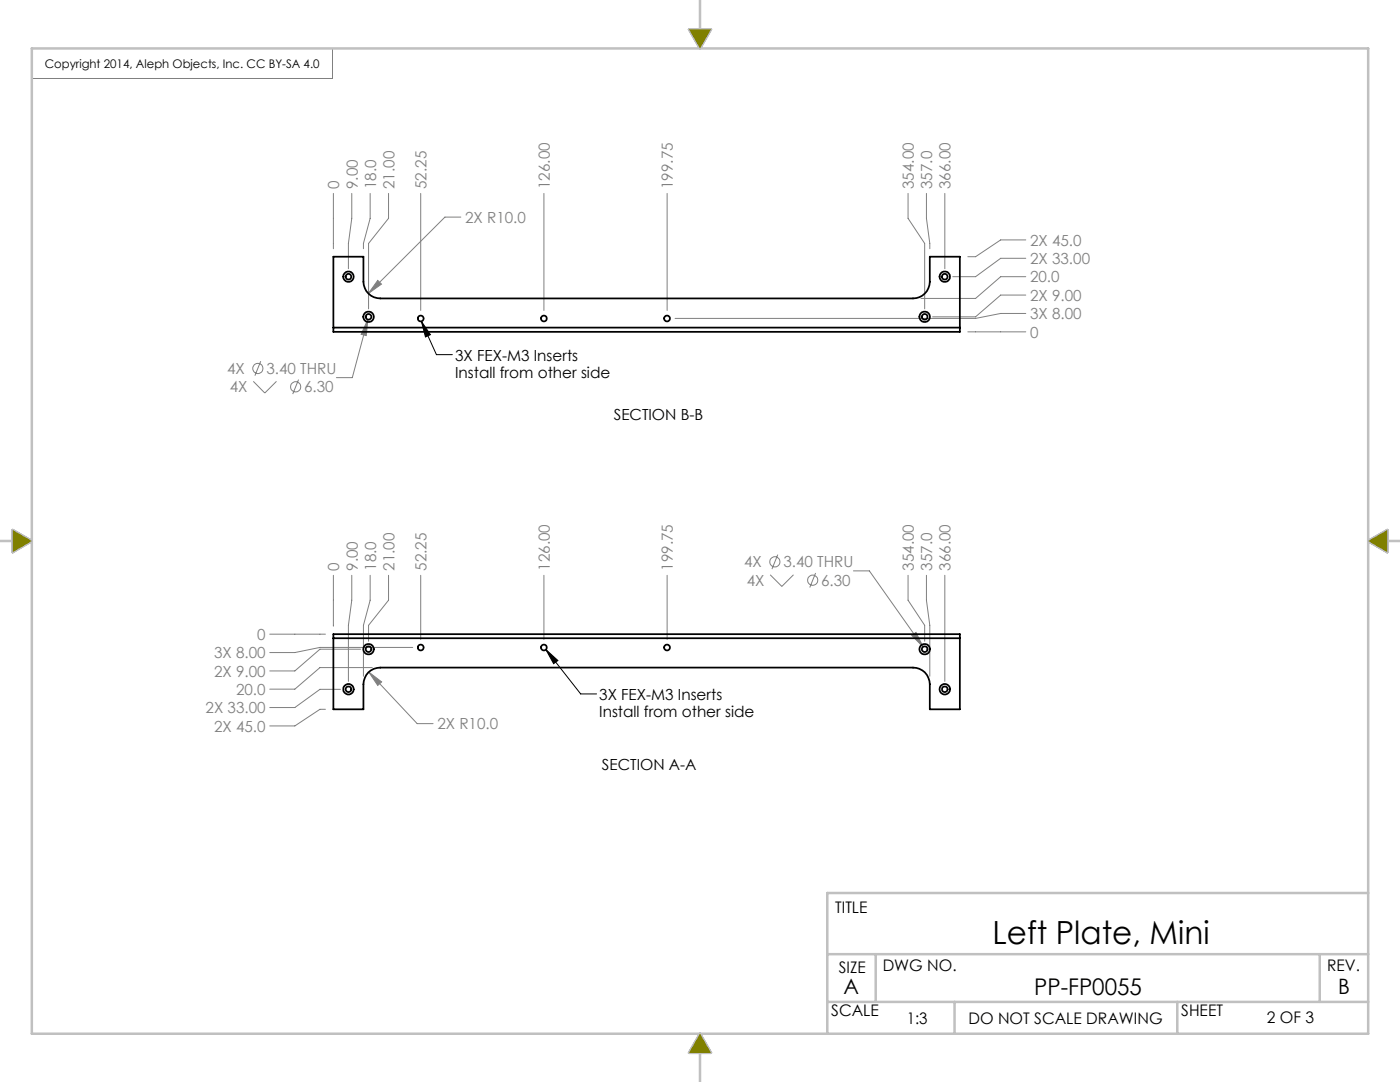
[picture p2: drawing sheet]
<svg xmlns="http://www.w3.org/2000/svg" width="279mm" height="216mm" viewBox="0 0 279 216" stroke-linecap="round" stroke-linejoin="round" font-family="sans-serif">
<path d="M66.4 9.7v6h-60.1" fill="none" stroke="#808080" stroke-width=".2"/>
<g fill="none" stroke="#c0c0c0" stroke-width=".5">
<path d="M139.7 0v5.9M6.3 9.7h266.8v196.6h-266.8zM137.5 5.9h4.4l-2.2 3.8zM0 107.9h2.5M2.5 105.8l3.8 2.1-3.8 2.3zM273.1 107.9l3.8-2.1v4.4zM276.9 107.9h2.5M273.1 178.2h-108v28.1M165.1 199.9h108M165.1 190.4h108M174.8 190.4v9.5M190.5 199.9v6.4"/>
<path d="M234.9 199.9v6.4M263.4 190.4v9.5M139.7 210.1v5.8M139.7 206.3l2.2 3.8h-4.4z"/>
</g>
<path d="M137.5 5.9l2.2 3.8 2.2-3.8zM273 108l3.9-2.2v4.4zM139.7 206.3l2.2 3.8h-4.4zM2.5 105.8l3.8 2.2-3.8 2.2z" fill-rule="evenodd" fill="#808000"/>
<g fill="none" stroke="#808080" stroke-width=".2">
<path d="M66.5 38.6v11M70.2 38.6v5l-.7 5v5M73.9 38.6v5l-1.4 5v1M77.5 38.6v5l-3.9 5v13M84 38.6v23.3M108.5 38.6v23.3M133.1 38.6v23.3M181.2 38.6v5l3.3 5v13M184.9 38.6v5l.7 5v1M188.6 38.6v15M75.4 56l.7 .7-2.6 1.9zM92 43.3h-3.2l-15.3 15.3"/>
<path d="M204.7 51.5h-5l-5 3.7h-4.6M204.7 55.2h-5l-5 4.3h-10.9M204.7 47.9h-5l-5 3.3h-1.6M204.7 58.9h-5l-5 4.3h-8.6M50.6 76.1l2.2 2.3 2.4-2.3M52 72.1l-1.1 2.9M59.6 75.7l-1.2 2.9M73.4 63.7l-.3 3.3-1-.3zM73.4 63.7l-3.1 11.7h-3.2M193.1 66.2h11.6M204.7 62.5h-5l-5 1h-60M66.5 114.8v10.2"/>
<path d="M70.2 114.8v5l-.7 5v11.2M73.9 114.8v5l-1.4 5v10.1M77.5 114.8v5l-3.9 5v3.2M84 114.8v12.8M108.5 114.8v12.8M133.1 114.8v12.8M153.7 114.7l2.3 2.3 2.4-2.3M155.2 110.7l-1.1 2.9M162.8 114.3l-1.2 2.9M170.3 113.9h3.2l10.7 15.2M181.2 114.8v5l3.3 5v3.2M184.9 114.8v5l.7 5v10.1"/>
<path d="M188.6 114.8v21.2M53.8 126.5h11.1M67.9 137.5h-4l-5.1 3.7h-5M72 129.5h-8.1l-5.1 4.4h-5M73.6 134.1l2.6 2-.8 .7zM73.6 134.1l9.7 10.3h3.1M74.3 133.2h-10.4l-5.1 4.3h-5M82.4 129.2h-18.5l-5.1 1h-5M182 126.8l.8-.6 1.4 2.9zM64.9 141.5h-1l-5.1 3.4h-5"/>
<circle cx="51.5" cy="73.5" r="1.02"/>
<circle cx="59" cy="77.2" r="1.01"/>
<circle cx="154.6" cy="112.1" r="1.01"/>
<circle cx="162.2" cy="115.8" r="1.01"/>
</g>
<path d="M84.1 64.1l3 6.7h3.2M84.1 64.1l1.8 2.7-1 .4zM108.9 129.6l7 8.9h3.2M108.9 129.6l2.4 2.2-.8 .6z" fill="none" stroke="#000" stroke-width=".2"/>
<path d="M84.1 64.1l1.8 2.7-1 .4zM108.9 129.6l2.4 2.2-.8 .6z" fill="#000"/>
<path d="M75.4 56l-1.9 2.6 2.6-1.9zM73.4 63.7l-1.3 3 1 .3zM73.6 134.1l1.8 2.7 .8-.7zM182 126.8l2.2 2.3-1.4-2.9z" fill="#808080"/>
<g fill="none" stroke="#000" stroke-width=".35">
<path d="M66.5 65.4v-14.2h6v5a3.4 3.4 0 0 0 3.4 3.3h106.3a3.4 3.4 0 0 0 3.4-3.3v-5h6v14.2M66.5 65.4v.8h125.1v-.8M66.5 65.4h125.1M66.5 127.4v-.9h125.1v.9M66.5 127.4v14.1h6v-5a3.3 3.3 0 0 1 3.4-3.3h106.3a3.3 3.3 0 0 1 3.4 3.3v5h6v-14.1M66.5 127.4h125.1"/>
<circle cx="69.5" cy="55.2" r=".57"/>
<circle cx="69.6" cy="55.2" r="1.05"/>
<circle cx="188.6" cy="55.2" r=".56"/>
<circle cx="188.6" cy="55.2" r="1.06"/>
<circle cx="73.5" cy="63.2" r=".56"/>
<circle cx="73.6" cy="63.2" r="1.06"/>
<circle cx="84" cy="63.6" r=".58"/>
<circle cx="108.5" cy="63.6" r=".59"/>
<circle cx="133.1" cy="63.6" r=".58"/>
<circle cx="184.5" cy="63.2" r="1.06"/>
<circle cx="184.5" cy="63.2" r=".57"/>
<circle cx="69.5" cy="137.5" r=".56"/>
<circle cx="69.6" cy="137.5" r="1.04"/>
<circle cx="73.5" cy="129.5" r=".57"/>
<circle cx="73.6" cy="129.5" r="1.06"/>
<circle cx="84" cy="129.2" r=".58"/>
<circle cx="108.5" cy="129.2" r=".59"/>
<circle cx="133.1" cy="129.2" r=".58"/>
<circle cx="184.5" cy="129.5" r="1.06"/>
<circle cx="184.5" cy="129.5" r=".56"/>
<circle cx="188.5" cy="137.5" r="1.04"/>
<circle cx="188.6" cy="137.5" r=".57"/>
</g>
<text font-size="6.4" x="198.1" y="188.4">Left Plate, Mini</text>
<text font-size="4.6" x="206.4" y="198.5">PP-FP0055</text>
<g font-size="4.2">
<text x="168.4" y="198.4">A</text>
<text x="267" y="198.4">B</text>
</g>
<g font-size="3.2">
<text x="166.7" y="182.1">TITLE</text>
<text x="167.4" y="194.1">SIZE</text>
<text x="176.2" y="193.8">DWG NO.</text>
<text x="264.9" y="193.8">REV.</text>
<text x="165.9" y="202.8">SCALE</text>
<text x="235.8" y="202.8">SHEET</text>
<text x="181" y="204.4">1:3</text>
<text x="193.3" y="204.3">DO NOT SCALE DRAWING</text>
<text x="252.8" y="204">2 OF 3</text>
</g>
<g font-size="3" fill="#808080">
<text x="67.7" y="37.7" transform="rotate(-90 67.7 37.7)">0</text>
<text x="71.4" y="37.7" transform="rotate(-90 71.4 37.7)">9.00</text>
<text x="75" y="37.7" transform="rotate(-90 75 37.7)">18.0</text>
<text x="78.7" y="37.7" transform="rotate(-90 78.7 37.7)">21.00</text>
<text x="85.1" y="37.7" transform="rotate(-90 85.1 37.7)">52.25</text>
<text x="109.7" y="37.7" transform="rotate(-90 109.7 37.7)">126.00</text>
<text x="134.3" y="37.7" transform="rotate(-90 134.3 37.7)">199.75</text>
<text x="182.4" y="37.7" transform="rotate(-90 182.4 37.7)">354.00</text>
<text x="186" y="37.7" transform="rotate(-90 186 37.7)">357.0</text>
<text x="189.7" y="37.7" transform="rotate(-90 189.7 37.7)">366.00</text>
<text x="92.8" y="44.4">2X R10.0</text>
<text x="205.6" y="52.7">2X 33.00</text>
<text x="205.6" y="49">2X 45.0</text>
<text x="205.6" y="56.4">20.0</text>
<text x="205.6" y="63.7">3X 8.00</text>
<text x="205.6" y="60">2X 9.00</text>
<text x="205.6" y="67.4">0</text>
<text x="45.3" y="74.6">4X</text>
<text x="53.2" y="74.6">3.40 THRU</text>
<text x="45.8" y="78.3">4X</text>
<text x="60.7" y="78.3">6.30</text>
<text x="67.7" y="113.9" transform="rotate(-90 67.7 113.9)">0</text>
<text x="71.4" y="113.9" transform="rotate(-90 71.4 113.9)">9.00</text>
<text x="75" y="113.9" transform="rotate(-90 75 113.9)">18.0</text>
<text x="78.7" y="113.9" transform="rotate(-90 78.7 113.9)">21.00</text>
<text x="85.1" y="113.9" transform="rotate(-90 85.1 113.9)">52.25</text>
<text x="109.7" y="113.9" transform="rotate(-90 109.7 113.9)">126.00</text>
<text x="134.3" y="113.9" transform="rotate(-90 134.3 113.9)">199.75</text>
<text x="148.5" y="113.2">4X</text>
<text x="156.3" y="113.2">3.40 THRU</text>
<text x="182.4" y="113.9" transform="rotate(-90 182.4 113.9)">354.00</text>
<text x="186.1" y="113.9" transform="rotate(-90 186.1 113.9)">357.0</text>
<text x="189.7" y="113.9" transform="rotate(-90 189.7 113.9)">366.00</text>
<text x="149" y="116.9">4X</text>
<text x="163.9" y="116.9">6.30</text>
<text x="42.7" y="131.3">3X 8.00</text>
<text x="51.3" y="127.7">0</text>
<text x="42.7" y="135">2X 9.00</text>
<text x="41" y="142.3">2X 33.00</text>
<text x="47.1" y="138.7">20.0</text>
<text x="42.7" y="146">2X 45.0</text>
<text x="87.3" y="145.5">2X R10.0</text>
</g>
<g font-size="3">
<text x="90.8" y="72">3X FEX-M3 Inserts</text>
<text x="90.8" y="75.3">Install from other side</text>
<text x="122.5" y="83.8">SECTION B-B</text>
<text x="119.6" y="139.8">3X FEX-M3 Inserts</text>
<text x="119.6" y="143">Install from other side</text>
<text x="120.1" y="153.7">SECTION A-A</text>
</g>
<text font-size="2.4" x="8.9" y="13.6">Copyright 2014, Aleph Objects, Inc. CC BY-SA 4.0</text>
</svg>
